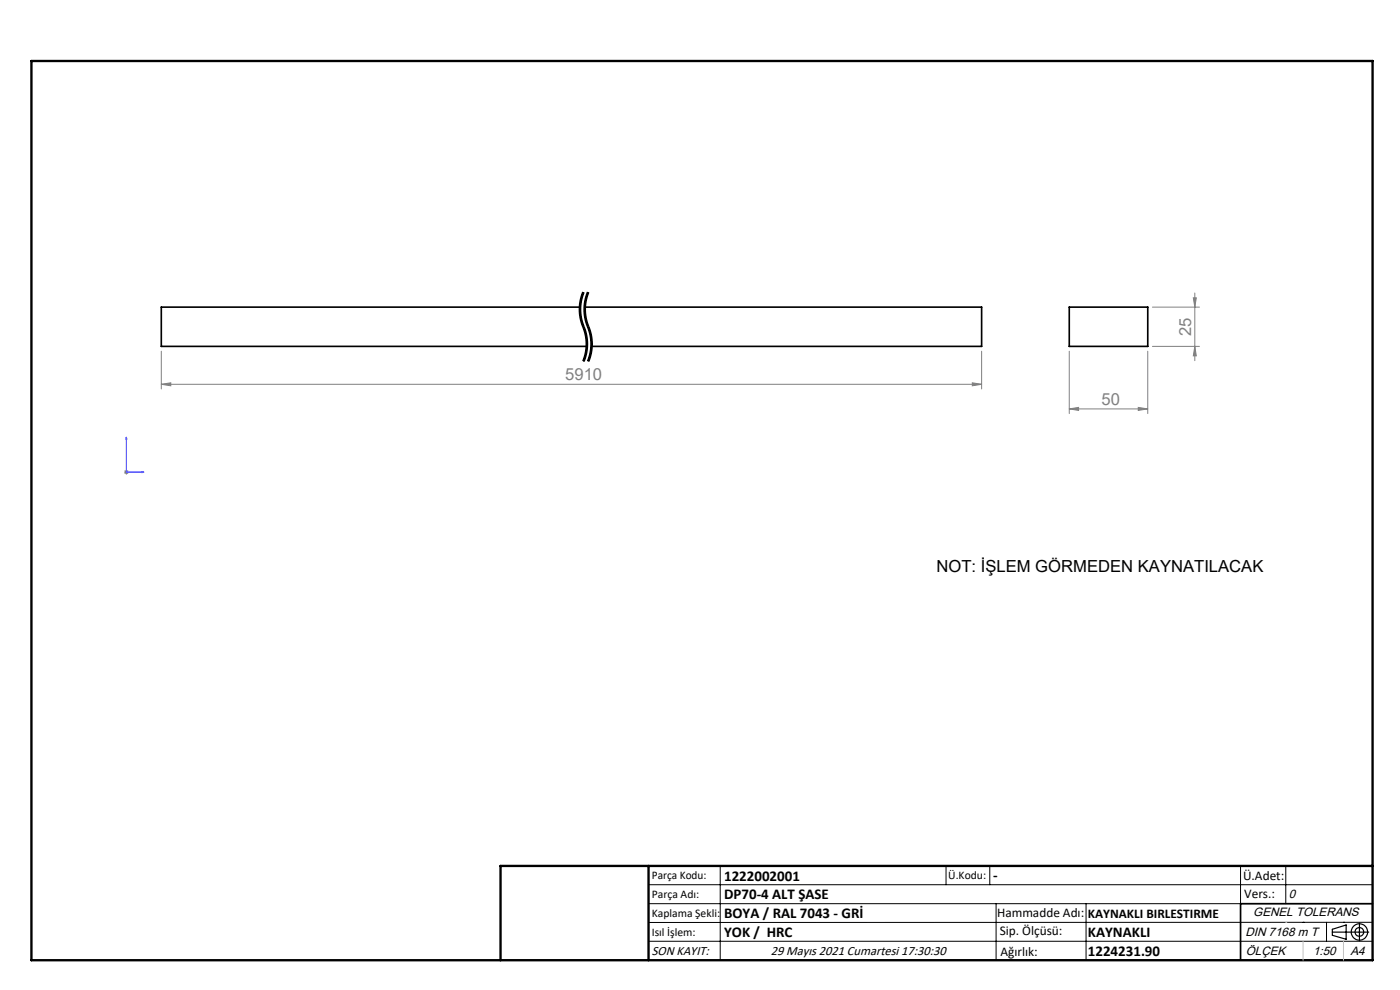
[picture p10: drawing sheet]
<svg xmlns="http://www.w3.org/2000/svg" width="297mm" height="210mm" viewBox="0 0 297 210" stroke-linecap="round" stroke-linejoin="round" font-family="sans-serif">
<path d="M123.8 62a9.5 9.5 0 0 0 0 7.3M123.8 69.3a9.5 9.5 0 0 1 0 7.3M124.8 62a9.5 9.5 0 0 0 0 7.3M124.8 69.3a9.5 9.5 0 0 1 0 7.3" fill="none" stroke="#000" stroke-width=".21" stroke-dasharray="6.3 1.3 1.3 1.3" stroke-dashoffset="4.5" stroke-linecap="butt"/>
<g fill="none" stroke="#000" stroke-width=".21">
<path d="M123.1 63.6a10.5 10.5 0 0 0 .8 6.6M123.2 65.4l.1 1.8 .6 1.8M123.6 61.9l-.5 1.7M123.8 62a9.9 9.9 0 0 0 .3 8.1 9.5 9.5 0 0 1-.3 6.5M123.9 69v.2zM123.9 70.2l.3 1.3M123.9 75.8l-.3 .8M123.9 62l-.5 1.7-.2 1.7M123.9 69.2l.2 .5M124.1 63.6a10.5 10.5 0 0 0 .8 6.6M124.1 69.7l.1 .4M124.2 71.5l.1 .4"/>
<path d="M124.2 65.4l.2 2.2 .7 2.1M124.2 75.9l-.3 .8M124.2 70.1l.5 2.6-.1 1.8-.4 1.4M124.3 71.9v2.2M124.3 74.1l-.4 1.7M124.6 61.9l-.5 1.7M124.8 62a9.9 9.9 0 0 0 .3 8.1 9.5 9.5 0 0 1-.3 6.5M124.9 70.2l.3 1.3M124.9 75.8l-.3 .8M124.9 62l-.5 1.7-.2 1.7M125.1 69.7l.1 .4M125.2 71.5l.1 .4"/>
<path d="M125.2 75.9l-.3 .8M125.2 70.1l.5 2.2a9.7 9.7 0 0 1-.5 3.6M125.3 71.9v2.2M125.3 74.1l-.4 1.7M137.6 187.7h153.6M137.6 191.7h153.6M137.6 199.7h153.6M152.8 183.7v20M200.7 183.7v4M210 183.7v4M211.3 191.7v12M230.4 191.7v12"/>
<path d="M263.2 183.7v20M272.8 183.7v8M276.4 195.6h.1M281.4 195.6v4.1M285 195.6h.1M291.2 195.6l-153.6 .1"/>
</g>
<g fill="none" stroke="#000" stroke-width=".25">
<path d="M282.6 197.7h7.8M282.6 197.1l3-.9v3l-3-.8zM288.4 195.8v3.8M106.2 203.7h185"/>
<circle cx="288.4" cy="197.7" r="1.74"/>
<circle cx="288.4" cy="197.7" r=".93"/>
</g>
<path d="M26.8 92.7l.1 .4h-.2zM26.8 92.7v7.4h3.7M30.2 100.1h.3l-.3 .2z" fill="none" stroke="#00f" stroke-width=".21"/>
<g fill="none" stroke="#808080" stroke-width=".21">
<path d="M34.2 74.5v8M208.2 74.5v8M226.8 74.5v13.2M243.5 74.5v13.2M244.5 73.5h10M244.5 65.1h10M253.2 63.2h.6l-.3 1.9zM253.5 73.5l.3 2h-.6zM253.5 62.2v14.3M26.5 99.8l.7 .7M26.8 99.7v1M27.2 99.8l-.7 .7"/>
<path d="M34.2 81.5l2-.3v.6zM34.2 81.5h174M206.3 81.2l1.9 .3-1.9 .3zM226.8 86.7l2-.3v.7zM226.8 86.7h16.7M241.5 86.4l2 .3-2 .4zM26.3 100.1h1"/>
</g>
<path d="M291.2 191.7h-28v12" fill="none" stroke="#000" stroke-width=".35"/>
<path d="M6.7 12.9h284.5v190.8h-284.5zM137.6 183.7v20M291.2 183.7h-185v20" fill="none" stroke="#000" stroke-width=".5"/>
<path d="M276.4 199.7v4M285 199.7v4" fill="none" stroke="#c0c0c0" stroke-width=".21"/>
<path d="M272.8 195.6h.1" fill="none" stroke="#c0c0c0" stroke-width=".25"/>
<path d="M30.2 100.1h.3l-.3 .2zM26.8 92.7l.1 .4h-.2z" fill="#00f"/>
<g fill="#808080">
<path d="M206.3 81.2l1.9 .3-1.9 .3zM34.2 81.5l2-.3v.6z"/>
<path d="M226.8 86.7l2-.3v.7zM241.5 86.4l2 .3-2 .4z"/>
<path d="M253.5 73.5l.3 2h-.6zM253.2 63.2h.6l-.3 1.9z"/>
</g>
<path d="M123 65.1h-88.8v8.4h90.3M124 65.1h84.2v8.4h-82.7M226.8 65.1h16.7v8.4h-16.7z" fill="none" stroke="#000" stroke-width=".35"/>
<g font-size="3.5" fill="#808080">
<text x="252.7" y="71.4" transform="rotate(-90 252.7 71.4)">25</text>
<text x="119.9" y="80.7">5910</text>
<text x="233.7" y="85.9">50</text>
</g>
<text font-size="3.5" x="198.7" y="121.3">NOT: İŞLEM GÖRMEDEN KAYNATILACAK</text>
<g font-size="3.2">
<text x="153.6" y="186.8">1222002001</text>
<text x="153.6" y="190.8">DP70-4 ALT ŞASE</text>
<text x="210.7" y="186.6">-</text>
<text x="153.6" y="194.8">BOYA / RAL 7043 - GRİ</text>
<text x="153.6" y="198.8">YOK / HRC</text>
<text x="230.8" y="198.7">KAYNAKLI</text>
<text x="230.8" y="202.8">1224231.90</text>
</g>
<g font-size="2.8">
<text x="263.7" y="186.7">Ü.Adet:</text>
<text x="263.9" y="190.5">Vers.:</text>
<text x="211.5" y="194.5">Hammadde Adı:</text>
<text x="230.8" y="194.7">KAYNAKLI BIRLESTIRME</text>
<text x="138.3" y="202.6">SON KAYIT:</text>
<text x="163.5" y="202.6">29 Mayıs 2021 Cumartesi 17:30:30</text>
<text x="212.1" y="198.4">Sip. Ölçüsü:</text>
<text x="212.2" y="202.7">Ağırlık:</text>
</g>
<g font-size="2.6">
<text x="273.4" y="190.4">0</text>
<text x="265.9" y="194.4">GENEL TOLERANS</text>
<text x="264.2" y="198.5">DIN 7168 m T</text>
<text x="264.3" y="202.6">ÖLÇEK</text>
<text x="278.5" y="202.6">1:50</text>
<text x="286.5" y="202.6">A4</text>
</g>
<g font-size="2.5">
<text x="138.3" y="186.4">Parça Kodu:</text>
<text x="138.3" y="190.5">Parça Adı:</text>
<text x="201.2" y="186.5">Ü.Kodu:</text>
<text x="138.3" y="194.5">Kaplama Şekli:</text>
<text x="138.3" y="198.6">Isıl İşlem:</text>
</g>
</svg>
